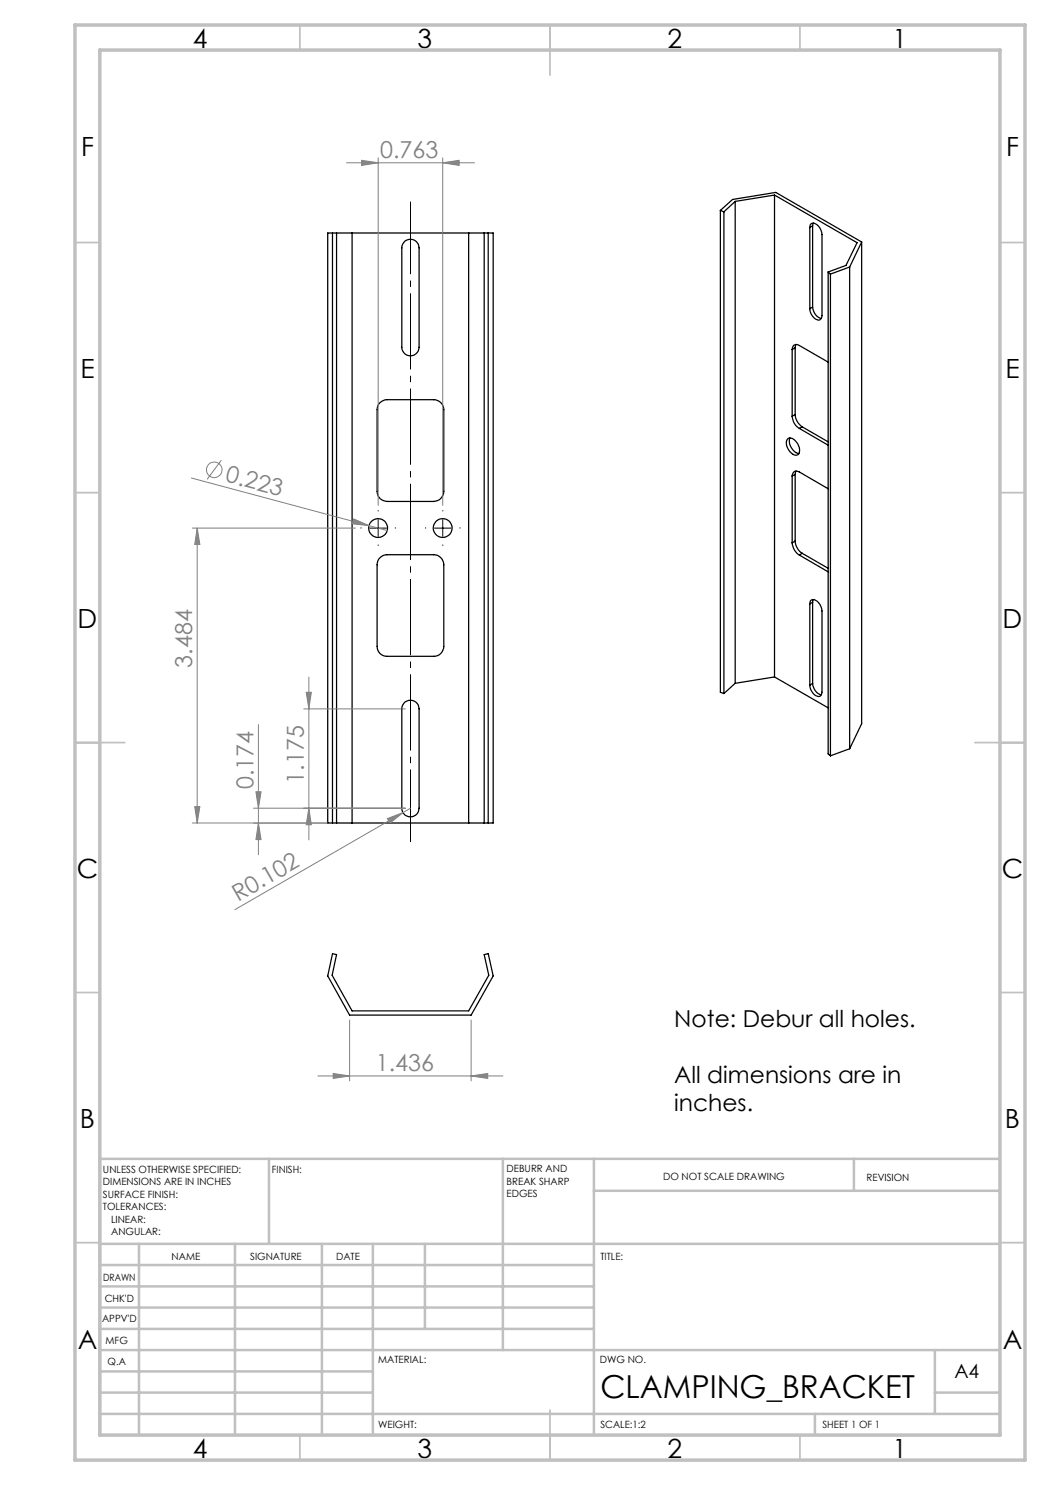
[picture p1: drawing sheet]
<svg xmlns="http://www.w3.org/2000/svg" width="210mm" height="297mm" viewBox="0 0 210 297" stroke-linecap="round" stroke-linejoin="round" font-family="sans-serif">
<!-- layer: Capa 1 -->
<g fill="none" stroke="#000" stroke-width=".25">
<path d="M154.9 39l16.5 9.5-2.2 4.6-3.6 1.3M154.9 39l-7.9 1.3M154.9 39v96.4M65.5 46.6h33.1v118h-33.1zM66.5 46.6v118M67.3 46.6v118M70.4 46.6v118M81 48.2a1.74 1.74 0 0 1 1.8-.2 1.74 1.74 0 0 1 1 1.6v19.9a1.73 1.73 0 0 1-1.7 1.7 1.73 1.73 0 0 1-1.7-1.7v-19.9a1.82 1.82 0 0 1 .6-1.4zM93.7 46.6v118M96.8 46.6v118M97.6 46.6v118M144.1 42.1l.7 .3"/>
<path d="M144.1 42.1l2.4-2.2 8.7-1.4 17.1 9.9M144.1 42.1v96.4l.7 .2M144.8 42.4v96.3M147 40.3l-2.2 2.1M147 40.3v96.4M162 45.5a.8 .8 0 0 1 .5-.9 .8 .8 0 0 1 .9 .4l.7 .9 .3 1v16.2a.81 .81 0 0 1-.6 .9 .81 .81 0 0 1-.9-.4l-.7-.8-.2-1.1M162 45.5v16.2M162.5 45.2l-.5 .3M162.5 45.2v16.2M162.7 44.6l-.2 .6M165.6 54.4l.5 .4M165.6 54.4v96.4l.5 .4"/>
<path d="M166.1 54.8v96.4M169.9 53.4v96.4M169.9 53.4l-3.8 1.4M172.3 48.4l-2.4 5M172.3 48.4v96.3l-2.4 5.1M158.4 69.9a.88 .88 0 0 1 .5-.9 .88 .88 0 0 1 1 .1l5.7 3.3M158.4 69.9v13.4M159 69.6l-.6 .3M159 69.6v13.3M159.2 68.9l-.2 .7M162.5 61.4a2.46 2.46 0 0 0 1.8 2.3M162.5 61.4l-.5 .3"/>
<path d="M76 80.5l.7-.4 .7-.2h9.3a2.05 2.05 0 0 1 2.1 2v16.4a2.05 2.05 0 0 1-2.1 2h-9.3a1.99 1.99 0 0 1-2-2v-16.4a1.91 1.91 0 0 1 .6-1.4zM157.5 87.8a1.2 1.2 0 0 1 1.8 .6 2.03 2.03 0 0 1 .3 2.5 1.64 1.64 0 0 1-2-1.2l-.3-1.1zM158 87.6a2.53 2.53 0 0 0 1.8 3.1M158.4 83.3a2.99 2.99 0 0 0 1.5 2.4M158.4 95.2a.89 .89 0 0 1 .5-.9 .89 .89 0 0 1 1 .1l5.7 3.4M158.4 95.2v13.4M159 82.9a3.2 3.2 0 0 0 1.4 2.5M159 82.9l-.6 .4M159 94.9v13.3M159 94.9l-.6 .3M159.2 94.2l-.2 .7M159.9 85.7l5.7 3.3"/>
<path d="M160.4 85.4l-.5 .3M160.4 85.4l5.2 3M76 111.5a1.92 1.92 0 0 1 1.4-.6h9.3a2.05 2.05 0 0 1 2.1 2.1v16.3a1.99 1.99 0 0 1-2.1 2h-9.3a1.93 1.93 0 0 1-2-2v-16.3a1.91 1.91 0 0 1 .6-1.5zM158.4 108.6a3.1 3.1 0 0 0 1.5 2.4M159 108.2a3.2 3.2 0 0 0 1.4 2.5M159 108.2l-.6 .4M159.9 111l5.7 3.4M160.4 110.7l-.5 .3M160.4 110.7l5.2 3M162.7 119.9l-.2 .5M147 136.7l-2.2 2M154.9 135.4l10.7 6.2"/>
<path d="M154.9 135.4l-7.9 1.3M162 120.8a.8 .8 0 0 1 .5-.9 .8 .8 0 0 1 .9 .4l.7 .8 .3 1.1v16.5a.71 .71 0 0 1-.5 .6 .71 .71 0 0 1-.7-.2l-1-1.1-.2-1M162 120.8v16.2M162.5 136.7a2.46 2.46 0 0 0 1.8 2.3M162.5 120.4v16.3M162.5 120.4l-.5 .4M162.5 136.7l-.5 .3M81 140.4a1.76 1.76 0 0 1 2.8 1.4v19.8a1.73 1.73 0 0 1-1.7 1.8 1.73 1.73 0 0 1-1.7-1.8v-19.8a1.82 1.82 0 0 1 .6-1.4zM169.9 149.8l-3.8 1.4M66.5 190.7l.8 .2-.9 4.1 4 7.2h23.3l4.1-7.2-1-4.1 .8-.2 1 4.5-4.4 7.8h-24.3l-4.4-7.8z"/>
<circle cx="75.6" cy="105.6" r="1.88"/>
<circle cx="88.5" cy="105.6" r="1.87"/>
</g>
<g fill="none" stroke="#808080" stroke-width=".2">
<path d="M69.3 32.6h25.6M72.3 32.1l3.3 .5-3.3 .5zM75.6 31.6v69.5M88.5 32.6l3.3-.5v1zM88.5 31.6v69.5M38.3 95.6l35.5 9.5M44.3 92l-2.9 3.9M38.5 105.6h32.6M39.4 105.6l.6 3.3h-1.1zM39.4 105.6v59M70.7 103.8l3.1 1.3-3.3-.3zM73.8 105.1l3.6 1"/>
<path d="M61.2 138.5h1.1l-.5 3.3zM61.8 135.4v32.6M51.2 158.4h1l-.5 3.2zM51.7 144.9v26.1M60.7 141.8h20.4M38.5 164.6h26.9M38.9 161.3h1.1l-.6 3.3zM50.7 161.6h30.4M51.7 164.6l.5 3.3h-1zM61.8 161.6l.5 3.4h-1.1zM77.5 163.7l3.1-1.2-2.6 2.1zM80.6 162.5l-33.6 19.4"/>
<path d="M82.1 161.6l-1.5 .9M63.6 215.2h37M66.6 214.7l3.3 .5-3.3 .5zM69.9 204v12.2M94.2 215.2l3.3-.5v1zM94.2 204v12.2"/>
<circle cx="42.8" cy="94" r="1.55"/>
</g>
<path d="M82.1 168.4v-128.1" fill="none" stroke="#000" stroke-width=".2" stroke-dasharray="15.2 1.3 1.3 1.3" stroke-dashoffset=".7" stroke-linecap="butt"/>
<path d="M72.3 105.6h-.2M75.6 102.3v-.3M75.6 108.9v.2M79 105.6h.2M85.2 105.6h-.2M88.6 102.3v-.3M88.6 108.9v.2M91.9 105.6h.2" fill="none" stroke="#000" stroke-width=".2" stroke-dasharray="15.2 1.3 1.3 1.3" stroke-linecap="butt"/>
<path d="M73.9 105.6h3.4M75.6 104v3.3M86.9 105.6h3.3M88.5 104v3.3" fill="none" stroke="#000" stroke-width=".2"/>
<g fill="none" stroke="#c0c0c0" stroke-width=".35">
<path d="M60 5v5M110 5v10M160 5v5M15 48.5h5M200 48.5h5M15 98.5h5M200 98.5h5M15 148.5h10M195 148.5h10M15 198.5h5M200 198.5h5M15 248.5h5"/>
<path d="M200 248.5h5M60 287v5M110 282v10M160 287v5"/>
</g>
<g fill="none" stroke="#c0c0c0" stroke-width=".5">
<path d="M53.8 231.8v17M100.6 231.8v38.2M118.8 231.8v55.2M118.8 238.2h81.2M170.8 231.8v6.4M200 231.8h-180v55.2M20 248.8h180M20 257.3h98.8M20 253h98.8M27.8 248.8v38.2M47 248.8v38.2M64.4 248.8v38.2"/>
<path d="M74.6 248.8v38.2M85 248.8v17M20 265.8h98.8M20 261.5h98.8M20 278.5h54.6M20 274.3h54.6M20 270h180M187 278.5h13M187 270v12.8M20 282.8h180M163 282.8v4.2"/>
</g>
<path d="M15 5h190v287h-190zM20 10h180v277h-180z" fill="none" stroke="#c0c0c0" stroke-width=".7"/>
<g fill="#808080">
<path d="M70.7 103.8l3.1 1.3-3.3-.3z"/>
<path d="M77.5 163.7l3.1-1.2-2.6 2.1z"/>
<path d="M72.3 32.1l3.3 .5-3.3 .5zM88.5 32.6l3.3-.5v1zM66.6 214.7l3.3 .5-3.3 .5zM94.2 215.2l3.3-.5v1z"/>
<path d="M61.8 161.6l.5 3.4h-1.1zM61.2 138.5h1.1l-.5 3.3zM51.7 164.6l.5 3.3h-1zM51.2 158.4h1l-.5 3.2z"/>
<path d="M39.4 105.6l.6 3.3h-1.1zM38.9 161.3h1.1l-.6 3.3z"/>
</g>
<text font-size="6.3" x="120.1" y="279.5">CLAMPING_BRACKET</text>
<g font-size="5.3">
<text x="38.5" y="9.5">4</text>
<text x="83.5" y="9.5">3</text>
<text x="133.5" y="9.5">2</text>
<text x="178.5" y="9.5">1</text>
<text x="16.2" y="31.3">F</text>
<text x="201.2" y="31.3">F</text>
<text x="16.1" y="75.5">E</text>
<text x="201.1" y="75.5">E</text>
<text x="15.5" y="125.5">D</text>
<text x="200.5" y="125.5">D</text>
<text x="15.4" y="175.5">C</text>
<text x="200.3" y="175.5">C</text>
<text x="16" y="225.5">B</text>
<text x="201" y="225.5">B</text>
<text x="15.5" y="269.8">A</text>
<text x="200.5" y="269.8">A</text>
<text x="38.5" y="291.5">4</text>
<text x="83.5" y="291.5">3</text>
<text x="133.5" y="291.5">2</text>
<text x="178.5" y="291.5">1</text>
</g>
<g font-size="4.7" fill="#808080">
<text x="76" y="31.5">0.763</text>
<text x="44.9" y="96.3" transform="rotate(15 44.9 96.3)">0.223</text>
<text x="38.5" y="133.5" transform="rotate(-90 38.5 133.5)">3.484</text>
<text x="50.7" y="157.8" transform="rotate(-90 50.7 157.8)">0.174</text>
<text x="60.8" y="156.7" transform="rotate(-90 60.8 156.7)">1.175</text>
<text x="47.6" y="180.4" transform="rotate(-30 47.6 180.4)">R0.102</text>
<text x="75.2" y="214.2">1.436</text>
</g>
<g font-size="4.7">
<text x="134.9" y="205.3">Note: Debur all holes.</text>
<text x="134.9" y="216.5">All dimensions are in</text>
<text x="134.9" y="222.1">inches.</text>
</g>
<text font-size="3.9" x="190.9" y="275.5">A4</text>
<g font-size="2">
<text x="20.6" y="234.6">UNLESS OTHERWISE SPECIFIED:</text>
<text x="20.6" y="237.1">DIMENSIONS ARE IN INCHES</text>
<text x="20.6" y="239.6">SURFACE FINISH:</text>
<text x="54.4" y="234.6">FINISH:</text>
<text x="101.3" y="234.5">DEBURR AND</text>
<text x="101.3" y="237">BREAK SHARP</text>
<text x="101.3" y="239.5">EDGES</text>
<text x="132.6" y="236">DO NOT SCALE DRAWING</text>
<text x="173.3" y="236.2">REVISION</text>
<text x="20.6" y="242.1">TOLERANCES:</text>
<text x="22.2" y="244.6">LINEAR:</text>
<text x="22.2" y="247.1">ANGULAR:</text>
<text x="34.3" y="252">NAME</text>
<text x="50" y="251.9">SIGNATURE</text>
<text x="67.2" y="251.9">DATE</text>
<text x="120.1" y="251.9">TITLE:</text>
<text x="20.6" y="256.1">DRAWN</text>
<text x="20.9" y="260.3">CHK'D</text>
<text x="20.4" y="264.4">APPV'D</text>
<text x="21.1" y="268.8">MFG</text>
<text x="21.5" y="273">Q.A</text>
<text x="75.6" y="272.5">MATERIAL:</text>
<text x="120" y="272.5">DWG NO.</text>
<text x="75.6" y="285.5">WEIGHT:</text>
<text x="120.1" y="285.6">SCALE:1:2</text>
<text x="164.5" y="285.6">SHEET 1 OF 1</text>
</g>
</svg>
